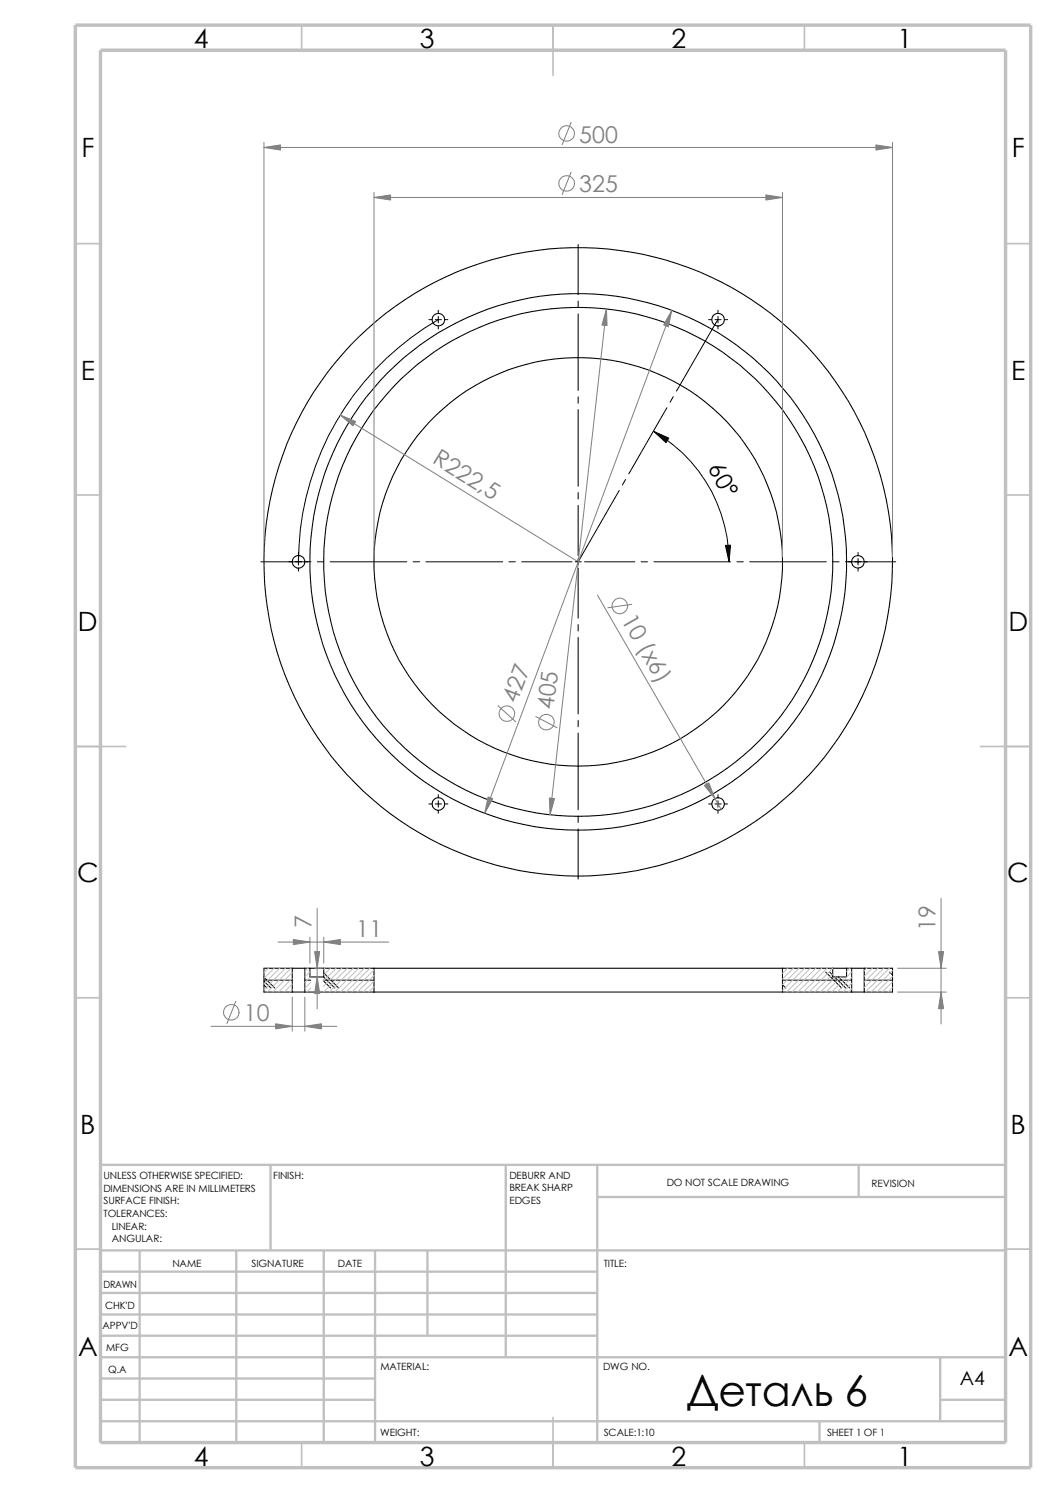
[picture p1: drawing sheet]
<svg xmlns="http://www.w3.org/2000/svg" width="210mm" height="297mm" viewBox="0 0 210 297" stroke-linecap="round" stroke-linejoin="round" font-family="sans-serif">
<g fill="none" stroke="#c0c0c0" stroke-width=".34">
<path d="M60 5v5M110 5v10M160 5v5M15 48.5h5M200 48.5h5M15 98.5h5M200 98.5h5M15 148.5h10M195 148.5h10M15 198.5h5M200 198.5h5M15 248.5h5"/>
<path d="M200 248.5h5M60 287v5M110 282v10M160 287v5"/>
</g>
<g fill="none" stroke="#c0c0c0" stroke-width=".47">
<path d="M53.8 231.7v17.1M100.6 231.7v38.3M118.8 231.7v55.3M118.8 238.1h81.2M170.8 231.7v6.4M200 231.7h-180v55.3M20 253h98.8M20 257.2h98.8M20 248.8h180M27.8 248.8v38.2M47 248.8v38.2M64.4 248.8v38.2"/>
<path d="M74.6 248.8v38.2M85 248.8v16.9M20 261.5h98.8M20 265.7h98.8M20 278.5h54.6M20 274.2h54.6M20 270h180M187 278.5h13M187 270v12.7M20 282.7h180M163 282.7v4.3"/>
</g>
<path d="M15 5h190v287h-190zM20 10h180v277h-180z" fill="none" stroke="#c0c0c0" stroke-width=".68" stroke-linecap="butt"/>
<g fill="none" stroke="#000" stroke-width=".2">
<path d="M115 48.6v10M115 59.9v1.3M85.3 63.6h.6M86.6 63.6h1.2M87.2 61.7v.7M87.2 62.9v1.3M87.2 64.9v.5M87.2 63.6a55.9 55.9 0 0 0-27.8 48.2M88.4 63.6h.7M115 62.4v15.3M115 79v1.2M133.9 78.9l-.6 1.1"/>
<path d="M140.9 63.6h.7M142.2 63.6h1.2M142.8 63.6l-8.3 14.2M142.8 61.7v.7M142.8 62.9v1.3M142.8 64.9v.5M144.1 63.6h.6M115 81.5v15.2M115 98v1.3M123.1 97.6l-8.2 14.2M124.4 95.4l-.6 1.1M130 85.8a30.1 30.1 0 0 1 15 26"/>
<path d="M132.6 81.1l-7.5 13.2M51.9 111.8h9.9M59.4 109.9v.6M59.4 111.1v1.3M59.4 113v.6M63.1 111.8h1.3M65.7 111.8h15.2M82.2 111.8h1.2M84.7 111.8h15.2M101.2 111.8h1.3M103.8 111.8h9.9M114.4 111.8h1.2"/>
<path d="M115 100.5v10M115 111.1v1.3M115 113v10M116.2 111.8h10M127.5 111.8h1.3M130 111.8h15.3M146.6 111.8h1.2M149.1 111.8h15.2M165.6 111.8h1.3M168.1 111.8h10M170.6 109.9v.6M170.6 111.1v1.3"/>
<path d="M170.6 113v.6M115 124.2v1.3M115 126.8v15.2M85.3 159.9h.6M86.6 159.9h1.2M87.2 158.1v.6M87.2 159.3v1.3M88.4 159.9h.7M115 143.3v1.3M115 145.8v15.3M140.9 159.9h.7M142.2 159.9h1.2"/>
<path d="M142.8 158.1v.6M142.8 159.3v1.3M144.1 159.9h.6M87.2 161.2v.6M115 162.3v1.3M115 164.9v10M142.8 161.2v.6M52.5 195h5.6M52.5 196l.6 .6M52.5 195.2l1.4 1.4M52.5 194.4l2.2 2.2M60.6 195h1.2"/>
<path d="M64.3 195h10.1M64.3 195.1l1.5 1.5M64.3 194.4l2.3 2.2M64.4 193.5l3 3.1M155.6 195h13.8M155.6 195.9l.7 .7M164.2 193.4l3.2 3.2M165 193.4l.6 .6M166 194.4l2.2 2.2M166.8 194.4l2.2 2.2M171.9 195h5.6M176.9 193.4l.6 .6"/>
</g>
<g fill="none" stroke="#000" stroke-width=".21">
<path d="M58.1 192.6h-5.6v4.8h5.6M58.1 192.6v4.8M58.1 192.6h2.5M58.1 197.4h2.5M60.6 192.6h1M60.6 197.4h13.8M60.6 192.6v4.8M61.6 192.6h2.8M61.6 192.6v1.8h2.8v-1.8M64.4 192.6h10M74.4 197.4h81.2M74.4 192.6h81.2"/>
<path d="M74.4 192.6v4.8M155.6 192.6v4.8M155.6 192.6h10M155.6 197.4h13.8M165.6 192.6v1.8h2.8v-1.8M165.6 192.6h2.8M168.4 192.6h1M169.4 192.6v4.8M169.4 192.6h2.5M169.4 197.4h2.5M171.9 192.6h5.6v4.8h-5.6M171.9 192.6v4.8"/>
<circle cx="87.2" cy="63.6" r="1.24"/>
<circle cx="142.8" cy="63.6" r="1.26"/>
<circle cx="59.4" cy="111.8" r="1.26"/>
<circle cx="115" cy="111.8" r="62.5"/>
<circle cx="115" cy="111.8" r="50.6"/>
<circle cx="115" cy="111.8" r="53.4"/>
<circle cx="115" cy="111.8" r="40.6"/>
<circle cx="170.6" cy="111.8" r="1.24"/>
<circle cx="87.2" cy="159.9" r="1.26"/>
<circle cx="142.8" cy="160" r="1.24"/>
</g>
<g fill="none" stroke="#808080" stroke-width=".2">
<path d="M52.5 28.3v82.5M52.5 29.3h125M74.4 39.3h81.2M74.4 38.3v72.5M113.6 34.2l-1.8 4.5M113.6 24.3l-1.8 4.5M155.6 38.3v72.5M177.5 28.3v82.5M120.6 61.5l-11.2 100.6M133.6 61.7l-37.2 100.1M67.6 82.5l47.4 29.3M118.8 118.4l24.6 42.6"/>
<path d="M125.6 120.2l-4.7 .7M99 140.4l3.6 3.2M106.6 142.5l4.2 2.3M187.2 178.7v25M46.9 199.2l-1.8 4.4M55.3 187.4h22M58.1 198.4v6.7M60.6 198.4v6.7M61.6 186.4v5.2M62.6 192.6h1.5M63.1 180.7v20M64.4 186.4v5.2"/>
<path d="M178.5 192.6h9.7M178.5 197.4h9.7M42 204.2h25"/>
<circle cx="112.7" cy="36.5" r="1.56"/>
<circle cx="112.7" cy="26.5" r="1.56"/>
<circle cx="123.3" cy="120.5" r="1.55"/>
<circle cx="100.8" cy="142" r="1.56"/>
<circle cx="108.7" cy="143.7" r="1.57"/>
<circle cx="46" cy="201.4" r="1.56"/>
</g>
<g fill="#808080" stroke="#808080" stroke-width=".2">
<path d="M67.6 82.5l3.1 1.4-.5 .8z"/>
<path d="M60.6 204.2l3.3-.5v1z"/>
<path d="M54.8 203.7l3.3 .5-3.3 .5z"/>
<path d="M63.1 194.4l.5 3.3h-1z"/>
<path d="M62.6 189.3h1l-.5 3.3z"/>
<path d="M187.2 197.4l.5 3.3h-1.1z"/>
<path d="M186.6 189.3h1.1l-.5 3.3z"/>
<path d="M64.4 187.4l3.3-.5v1z"/>
<path d="M58.3 186.9l3.3 .5-3.3 .5z"/>
<path d="M133.6 61.7l-.7 3.3-.9-.4z"/>
<path d="M174.2 28.8l3.3 .5-3.3 .5z"/>
<path d="M152.3 38.8l3.3 .5-3.3 .5z"/>
<path d="M74.4 39.3l3.3-.5v1z"/>
<path d="M52.5 29.3l3.3-.5v1z"/>
<path d="M140.1 156.3l.9-.6 1.2 3.2z"/>
<path d="M97.1 158.5l.9 .4-1.6 2.9z"/>
<path d="M120.6 61.5l.1 3.3-1-.1z"/>
<path d="M109.3 158.7l1 .2-.9 3.2z"/>
</g>
<path d="M130 85.8l3 1.4-.5 .9zM144.3 108.5h1l-.3 3.3z" fill="#000" stroke="#000" stroke-width=".2"/>
<g fill="none" stroke="#c0c0c0" stroke-width=".2">
<path d="M53.4 192.6l-.9 .9M54.5 192.6l-2 2M55.6 192.6l-3.1 3.1M56.8 192.6l-4.3 4.2M57.9 192.6l-4.8 4.8M58.1 193.5l-3.9 3.9M58.1 194.6l-2.7 2.8M58.1 195.7l-1.6 1.7M58.1 196.8l-.5 .6M61.3 192.6l-.7 .6M61.6 193.3l-1 1.1M61.7 194.4l-1.1 1.1"/>
<path d="M61.8 195.4l-1.2 1.2M61.8 196.6l-.8 .8M64.6 192.6l-.2 .2M65.7 192.6l-1.3 1.4M66.8 192.6l-2.5 2.6M68 192.6l-3.7 3.7M69.1 192.6l-4.8 4.8M70.2 192.6l-4.7 4.8M71.3 192.6l-4.7 4.8M72.5 192.6l-4.8 4.8M73.6 192.6l-4.8 4.8M74.4 193l-4.4 4.4"/>
<path d="M74.4 194.1l-3.3 3.3M74.4 195.2l-2.2 2.2M74.4 196.3l-1.1 1.1M156.7 192.6l-1.1 1M157.8 192.6l-2.2 2.2M158.9 192.6l-3.3 3.3M160 192.6l-4.4 4.4M161.2 192.6l-4.8 4.8M162.3 192.6l-4.8 4.8M163.4 192.6l-4.7 4.8M164.5 192.6l-4.7 4.8M165.6 192.6l-4.7 4.8"/>
<path d="M165.6 193.8l-3.6 3.6M166.2 194.4l-3 3M167.3 194.4l-3 3M169 192.6l-.6 .7M169.4 193.4l-4 4M169.4 194.5l-2.9 2.9M169.4 195.6l-1.8 1.8M169.4 196.7l-.7 .7M172.4 192.6l-.5 .5M173.5 192.6l-1.6 1.6M174.6 192.6l-2.7 2.8M175.8 192.6l-3.9 3.9"/>
<path d="M176.9 192.6l-4.8 4.8M177.5 193.1l-4.3 4.3M177.5 194.2l-3.1 3.2M177.5 195.3l-2 2.1M177.5 196.5l-.9 .9"/>
</g>
<text font-size="8.5" x="136.6" y="279.7">Деталь 6</text>
<g font-size="5.3">
<text x="38.5" y="9.6">4</text>
<text x="83.5" y="9.6">3</text>
<text x="133.5" y="9.6">2</text>
<text x="178.5" y="9.6">1</text>
<text x="16.2" y="31.3">F</text>
<text x="201.2" y="31.3">F</text>
<text x="16" y="75.6">E</text>
<text x="201.1" y="75.6">E</text>
<text x="15.5" y="125.6">D</text>
<text x="200.6" y="125.6">D</text>
<text x="15.3" y="175.6">C</text>
<text x="200.3" y="175.6">C</text>
<text x="16" y="225.6">B</text>
<text x="201" y="225.6">B</text>
<text x="15.5" y="269.8">A</text>
<text x="200.5" y="269.8">A</text>
<text x="38.5" y="291.6">4</text>
<text x="83.5" y="291.6">3</text>
<text x="133.5" y="291.6">2</text>
<text x="178.5" y="291.6">1</text>
</g>
<g font-size="4.6" fill="#808080">
<text x="115.2" y="28.4">500</text>
<text x="115.2" y="38.3">325</text>
<text x="85.8" y="92" transform="rotate(32 85.8 92)">R222,5</text>
<text x="123.5" y="123.3" transform="rotate(60 123.5 123.3)">10 (х6)</text>
<text x="102.8" y="140" transform="rotate(-70 102.8 140)">427</text>
<text x="110.1" y="141.3" transform="rotate(-84 110.1 141.3)">405</text>
<text x="62" y="184.6" transform="rotate(-90 62 184.6)">7</text>
<text x="186.1" y="185.2" transform="rotate(-90 186.1 185.2)">19</text>
<text x="70.8" y="186.5">11</text>
<text x="48.5" y="203.2">10</text>
</g>
<text font-size="4.6" x="140.7" y="93.2" transform="rotate(60 140.7 93.2)">60°</text>
<text font-size="3.9" x="190.9" y="275.5">A4</text>
<g font-size="2">
<text x="20.6" y="234.6">UNLESS OTHERWISE SPECIFIED:</text>
<text x="20.6" y="237.1">DIMENSIONS ARE IN MILLIMETERS</text>
<text x="20.6" y="239.6">SURFACE FINISH:</text>
<text x="54.4" y="234.6">FINISH:</text>
<text x="101.3" y="239.5">EDGES</text>
<text x="101.3" y="234.5">DEBURR AND</text>
<text x="101.3" y="237">BREAK SHARP</text>
<text x="132.6" y="236">DO NOT SCALE DRAWING</text>
<text x="173.3" y="236.2">REVISION</text>
<text x="20.6" y="242.1">TOLERANCES:</text>
<text x="22.2" y="244.6">LINEAR:</text>
<text x="22.2" y="247.1">ANGULAR:</text>
<text x="50" y="252">SIGNATURE</text>
<text x="67.2" y="252">DATE</text>
<text x="120.1" y="252">TITLE:</text>
<text x="20.6" y="256.2">DRAWN</text>
<text x="34.3" y="252.1">NAME</text>
<text x="20.9" y="260.4">CHK'D</text>
<text x="20.4" y="264.5">APPV'D</text>
<text x="21.1" y="268.8">MFG</text>
<text x="21.5" y="273.1">Q.A</text>
<text x="75.6" y="272.5">MATERIAL:</text>
<text x="119.9" y="272.5">DWG NO.</text>
<text x="75.6" y="285.6">WEIGHT:</text>
<text x="120.1" y="285.6">SCALE:1:10</text>
<text x="164.5" y="285.6">SHEET 1 OF 1</text>
</g>
</svg>
